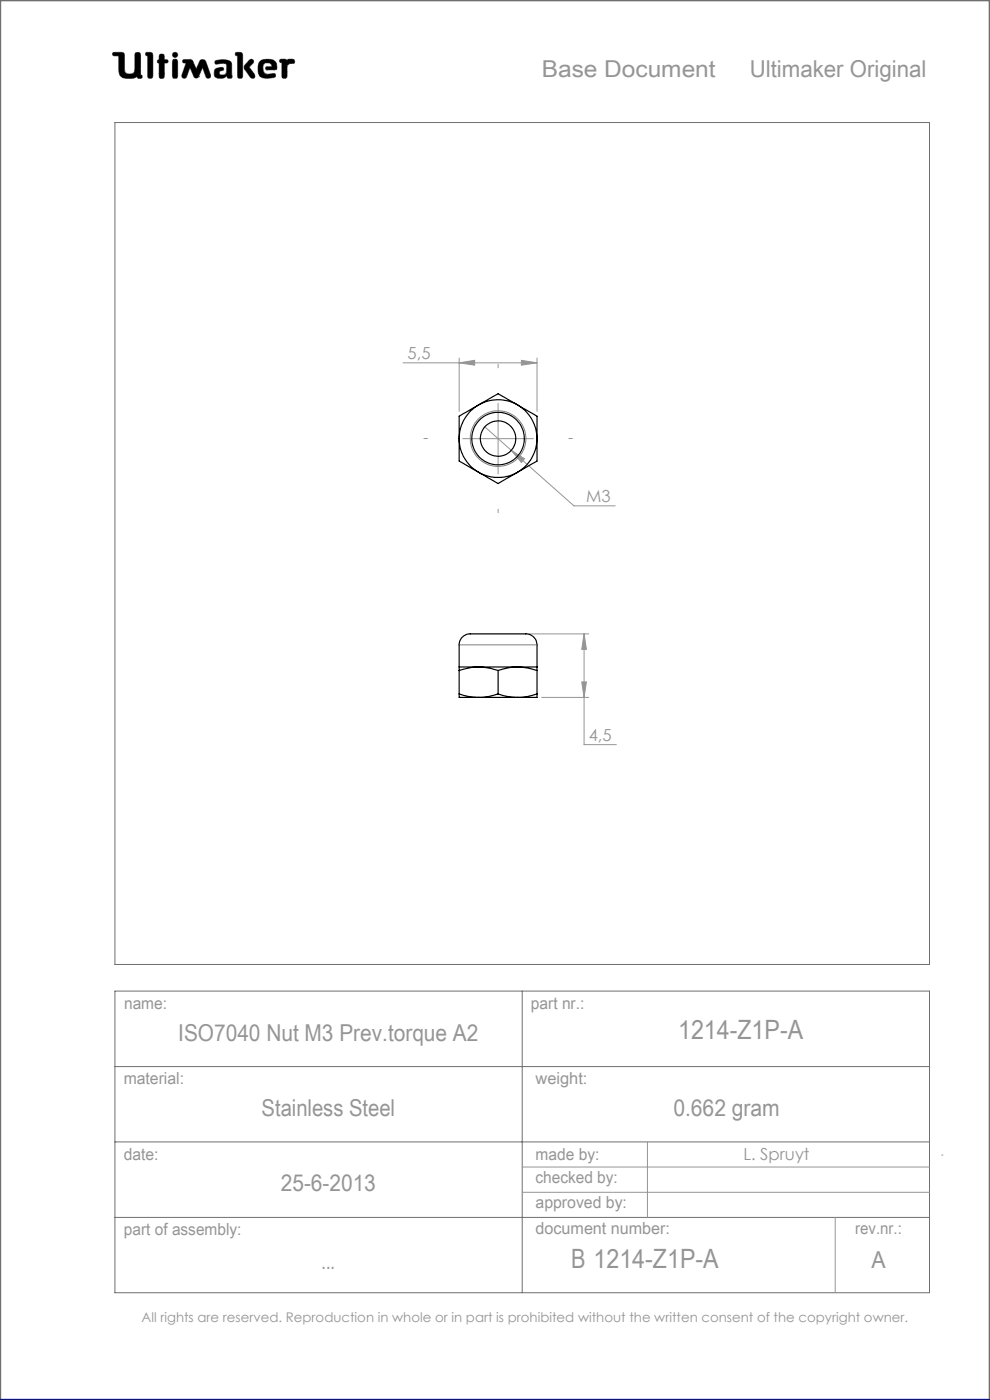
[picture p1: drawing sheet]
<svg xmlns="http://www.w3.org/2000/svg" width="210mm" height="297mm" viewBox="0 0 210 297" stroke-linecap="round" stroke-linejoin="round" font-family="sans-serif">
<g fill="none" stroke="#6f6f6f" stroke-width=".21">
<path d="M24 11.1h1.9l.4 .3 .2 3.9a1.51 1.51 0 0 0 2 0l.2-4a.77 .77 0 0 1 1 0l.1 4.6 .3 .1a.39 .39 0 0 1-.3 .6l-.6-.1-.1-.3a3.8 3.8 0 0 1-3 .3l-.6-.5-.2-.6-.1-3.6h-1a.39 .39 0 0 1-.3-.2 .39 .39 0 0 1 .1-.5zM31 11.1l1.2 .1 .2 .4-.1 4.8a.6 .6 0 0 1-.6 .2 .6 .6 0 0 1-.4-.5v-4.3l-.4-.1zM33.8 12.7v-1.1a.6 .6 0 0 1 .7-.1 .6 .6 0 0 1 .4 .5v.7h.6a.37 .37 0 0 1 0 .6l-.6 .1-.1 3.1a.6 .6 0 0 1-.6 .1 .6 .6 0 0 1-.4-.5v-2.7M33.8 12.7h.1M33.8 13.4h.1M33.8 15.7h.1M33.8 12.7h-.3l-.1 .3v.2l.4 .2M36.7 11.3l.4-.2 .4 .2 .2 .3-.2 .4-.4 .2-.4-.2-.1-.4zM36.8 12.6h.7l.2 .5v3l-.2 .5h-.7l-.2-.5v-3zM38.9 12.7l1.4-.1 .4 .2 .9 1.9 .7-1.6a.73 .73 0 0 1 .7-.5 .73 .73 0 0 1 .7 .5l1 2.8-.1 .5a.53 .53 0 0 1-.5 .2 .53 .53 0 0 1-.4-.3l-.7-2-1 2.1-.4 .2-.4-.2-.9-2.1-.7 2a.54 .54 0 0 1-.5 .3 .54 .54 0 0 1-.5-.2v-.5l.9-2.5-.7-.2zM42.1 16.3h.1M45.6 12.9a3.7 3.7 0 0 1 3.4 .3l.1 .5 .1 2.7a.64 .64 0 0 1-1-.2l-.1-.1a1.93 1.93 0 0 1-2.5 .2 1.32 1.32 0 0 1 .4-1.8l1-.2 .3 .1 .1 .2v.3a.73 .73 0 0 0-.9 .8 .98 .98 0 0 0 1.4 0l.2-.6-.1-1.5a2.59 2.59 0 0 0-2 0l-.4-.2z"/>
<path d="M50 11.1l1.3 .1 .2 .4-.1 4.8a.57 .57 0 0 1-.6 .2 .57 .57 0 0 1-.4-.5v-4.3l-.4-.1zM52.9 12.8l.4-.2 .4 .1 .1 .4-1 1.1 1.2 1.6 .1 .5-.2 .3h-.4a5.9 5.9 0 0 1-1.7-2.2l.1-.6zM55 13.3a2.62 2.62 0 0 1 3.5-.1l.2 1.1-.1 .5h-2l-.2-.1v-.5l1.3-.1-.2-.5a1.24 1.24 0 0 0-1.6 .1l-.1 1.1 .2 .6 .8 .4 1.5-.2 .1 .1v.6a3.8 3.8 0 0 1-3.3-.1 3.2 3.2 0 0 1-.1-2.9zM56.6 14.8h.1M59.4 12.6h1.2l.3 .3a1.21 1.21 0 0 1 1.5-.2v.7l-.9 .1-.6 .4-.1 2.5a.6 .6 0 0 1-.6 .2 .6 .6 0 0 1-.4-.5v-2.8l-.5-.2zM24.4 26h172.8v178.6h-172.8zM24.4 210.3h172.8v63.9h-172.8zM110.8 210.3v63.9M24.4 226.3h172.8M24.4 242.2h172.8M24.4 258.3h172.8"/>
</g>
<path d="M0 297v-297h210v297" fill="none" stroke="#6f6f6f" stroke-width=".5"/>
<g fill="none" stroke="#959595" stroke-width=".21">
<path d="M85.5 77h28.4M97.4 75.9v11.4M97.4 77l3.3-.6v1.1zM110.6 76.4l3.3 .6-3.3 .5zM113.9 75.9v11.4M98.1 93.1h15M102.8 90.6l18.9 16.7h8.8M105.7 85.5v15M108.4 95.5l2.9 1.8-.7 .8zM112.2 134.5h12.7M123.9 134.5v23.5h6.8M123.9 134.5l.5 3.3h-1z"/>
<path d="M114.9 148h10M123.4 144.7h1l-.5 3.3zM110.8 247.6h86.4M110.8 252.9h86.4M137.3 242.2v16.1M177.2 258.3v15.9M199.7 245h.3"/>
</g>
<path d="M0 297h210" fill="none" stroke="#00f" stroke-width=".5"/>
<path d="M45.7 12.9l-.1 .5 .2 .2 1.2-.2 .9 .1 .2 .3-.1 1.4a.84 .84 0 0 1-.6 .7 .84 .84 0 0 1-.9-.3l.1-.4 .4-.2a.36 .36 0 0 0 .4-.4 .36 .36 0 0 0-.4-.3 1.23 1.23 0 0 0-1.6 1 1.07 1.07 0 0 0 .3 1.1 1.07 1.07 0 0 0 1.1 .2h.6l.3-.2a.28 .28 0 0 1 .4-.3 .28 .28 0 0 1 .2 .4 .57 .57 0 0 0 .6 .2 .57 .57 0 0 0 .3-.6l-.1-2.4a1.23 1.23 0 0 0-1.5-1zM50 11.1v.6l.4 .1v4.6l.3 .2h.5l.3-.3v-4.8l-.4-.4zM53 12.7l-1.2 1.3v.5l1.4 2 .6 .1 .2-.2v-.6l-1.2-1.6 1-.9v-.4l-.4-.3zM55.2 12.9a2.9 2.9 0 0 0 .1 3.4l.5 .2 1 .1 1.4-.2 .3-.2-.1-.5-.2-.1-1.4 .2-.6-.2-.3-.4-.1-.5a.99 .99 0 0 1 .7-1.3 .99 .99 0 0 1 1.2 .7l-1.2 .1-.2 .4 .3 .2h1.5a.51 .51 0 0 0 .6-.1 .51 .51 0 0 0 0-.6 1.62 1.62 0 0 0-2-1.5l-1.1 .1zM59.4 12.6l-.1 .6 .5 .1v3l.2 .3h.6l.3-.4v-2.3l.6-.4 .9-.1 .1-.5-.3-.3h-1l-.3 .3-.4-.3zM36.7 12.7l-.1 .3v3.4l.2 .2h.7l.2-.3v-3.4l-.2-.3zM36.6 11.6a.56 .56 0 0 0 1.1 0 .56 .56 0 0 0-1.1 0zM33.8 11.6v1.1l-.4 .2v.4l.4 .1v2.9l.2 .3h.5l.4-.4v-2.8l.7-.1 .1-.4-.3-.2h-.5v-.8l-.2-.4h-.6zM31 11.1l-.1 .6 .4 .1v4.5l.3 .3h.5l.3-.5v-4.7l-.4-.3zM38.8 12.7v.5l.7 .2-.9 2.5 .1 .6 .5 .1 .3-.2 .8-2.1 .9 2.1 .3 .2h.3l.3-.2 .9-2.1 .7 2.1 .6 .2 .4-.2v-.5l-1-2.8-.3-.4h-.7l-.3 .2-.8 1.8-.9-1.9-.4-.2zM24 11.2v.6h1.2v2.7a1.76 1.76 0 0 0 2.2 2.1h.9l.8-.4 .3 .4h.6l.2-.2-.1-.4-.3-.1v-4.4l-.4-.4h-.5l-.3 .4v3.4a.81 .81 0 0 1-1.1 .8h-.1a.86 .86 0 0 1-1-1.1l-.1-3.3-.4-.2z" fill-rule="evenodd" fill="#000"/>
<path d="M105.7 78v-.7M90.7 93h-.8M120.7 93h.7M105.7 108v.8" fill="none" stroke="#959595" stroke-width=".21" stroke-dasharray="15.2 1.3 1.3 1.3"/>
<path d="M123.9 134.5l.5 3.3h-1zM123.4 144.7h1l-.5 3.3zM97.4 77l3.3-.6v1.1zM110.6 76.4l3.3 .6-3.3 .5zM108.4 95.5l2.2 2.6 .7-.8z" fill="#959595"/>
<g fill="none" stroke="#000" stroke-width=".25">
<path d="M97.4 88.3l8.3-4.8 3.6 2.1 4.6 2.7v9.5l-8.2 4.8-2.1-1.2-6.2-3.6zM97.4 141.5v-4.7a2.54 2.54 0 0 1 3.2-2.3h10a2.62 2.62 0 0 1 3.3 2.3v4.7M97.4 147.2l1.9 .5 2.2 .3M97.4 141.5h4.1M97.4 147.2v.8h4.1M97.4 141.5v.7M97.4 142.2v5M101.5 141.5l-1.7 .1-2.4 .6M101.5 141.5l2.1 .2 2.1 .5M101.5 141.5h8.3M101.5 148h8.3M105.7 147.2l-2.1 .6-2.1 .2"/>
<path d="M105.7 147.2l1.9 .5 2.2 .3M105.7 142.2v5M109.8 141.5l-1.8 .1-2.3 .6M109.8 141.5l2.1 .2 2 .5M109.8 141.5h4.1M113.9 147.2l-2 .6-2.1 .2M113.9 147.2v.8h-4.1M113.9 141.5v.7M113.9 142.2v5"/>
<circle cx="105.6" cy="93" r="5.6"/>
<circle cx="105.7" cy="93.1" r="3.7"/>
<circle cx="105.7" cy="93" r="8.3"/>
</g>
<g fill="none" stroke="#808080" stroke-width=".21">
<path d="M97.4 136.8h16.5"/>
<circle cx="105.7" cy="93" r="5.9"/>
</g>
<g font-size="5.6" fill="#959595">
<text x="143.8" y="220.3">1214-Z1P-A</text>
<text x="121.1" y="269.1">B 1214-Z1P-A</text>
</g>
<g font-size="4.9" fill="#959595">
<text x="114.9" y="16.3">Base Document</text>
<text x="159" y="16.3">Ultimaker Original</text>
<text x="37.8" y="220.9">ISO7040 Nut M3 Prev.torque A2</text>
<text x="55.5" y="236.7">Stainless Steel</text>
<text x="142.8" y="236.7">0.662 gram</text>
<text x="59.6" y="252.7">25-6-2013</text>
<text x="68.2" y="269.3">...</text>
<text x="184.9" y="269.1">A</text>
</g>
<g font-size="3.5" fill="#959595">
<text x="86.5" y="76.2">5,5</text>
<text x="124.3" y="106.5">M3</text>
<text x="124.9" y="157.2">4,5</text>
<text x="26.3" y="214.1">name:</text>
<text x="112.6" y="214">part nr.:</text>
<text x="26.2" y="229.9">material:</text>
<text x="113.6" y="229.9">weight:</text>
<text x="26.3" y="246">date:</text>
<text x="113.6" y="246">made by:</text>
<text x="113.6" y="251.1">checked by:</text>
<text x="157.7" y="246.2">L. Spruyt</text>
<text x="113.6" y="256.3">approved by:</text>
<text x="26.3" y="262">part of assembly:</text>
<text x="113.6" y="261.8">document number:</text>
<text x="181.4" y="261.9">rev.nr.:</text>
</g>
<text font-size="2.8" fill="#959595" x="30" y="280.4">All rights are reserved. Reproduction in whole or in part is prohibited without the written consent of the copyright owner.</text>
</svg>
